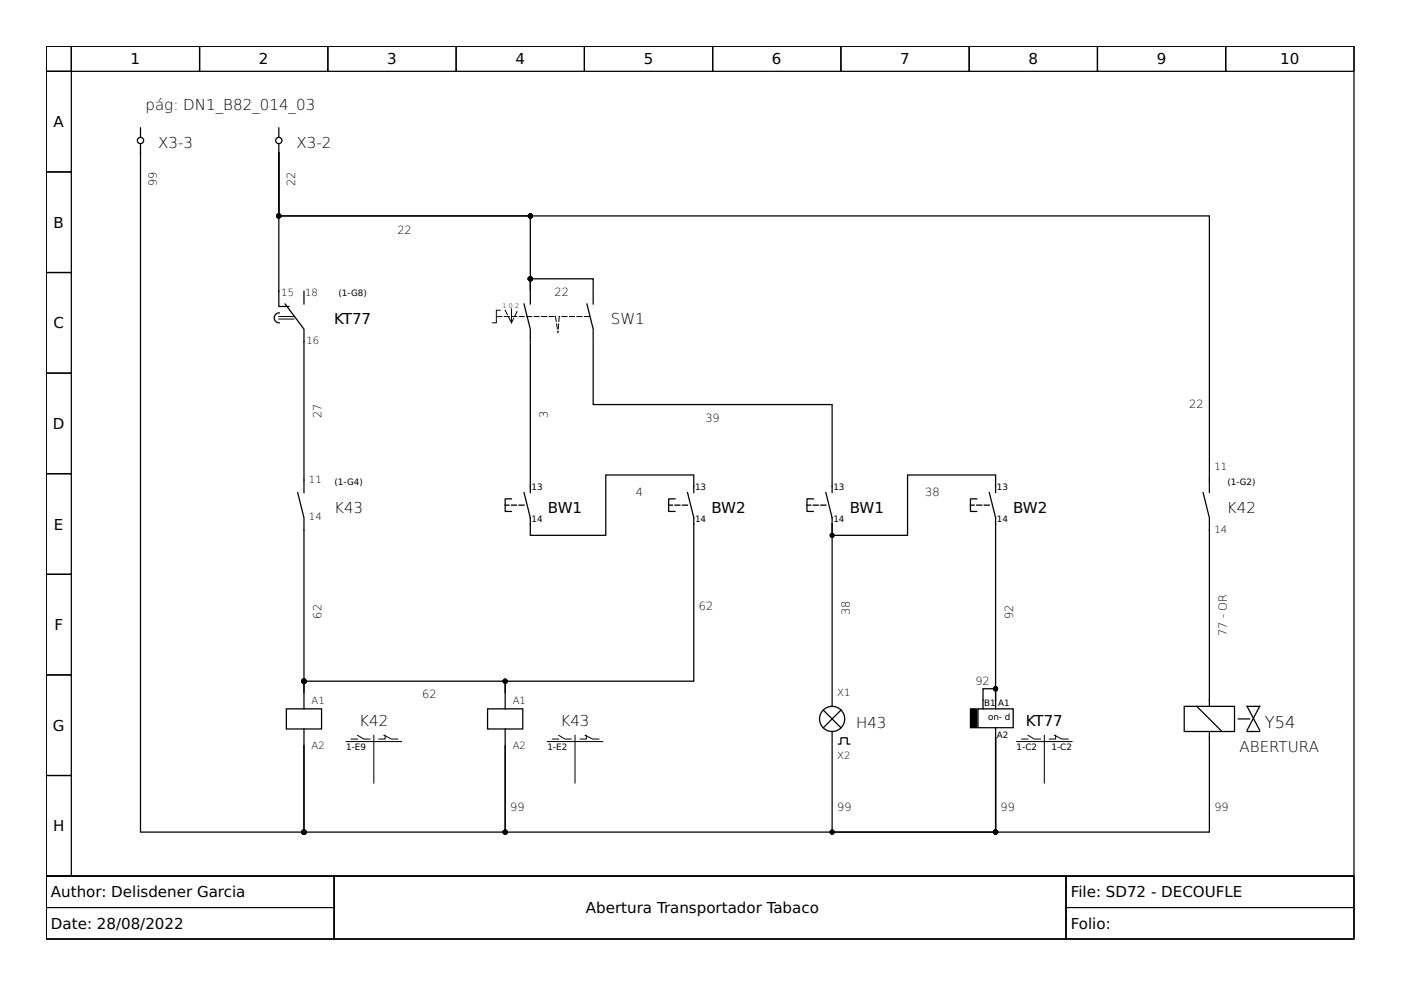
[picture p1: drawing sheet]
<svg xmlns="http://www.w3.org/2000/svg" width="297mm" height="210mm" viewBox="0 0 297 210" stroke-linecap="round" stroke-linejoin="round" font-family="sans-serif">
<g fill="none" stroke="#000" stroke-width=".26">
<path d="M9.8 9.8h277.3v176h-277.3zM9.8 9.8h5.3v5.3h-5.3zM9.8 15.1h5.3v21.4h-5.3zM15.1 9.8h27.2v5.3h-27.2zM42.3 9.8h27.2v5.3h-27.2zM69.5 9.8h27.2v5.3h-27.2zM96.7 9.8h27.2v5.3h-27.2zM123.9 9.8h27.2v5.3h-27.2zM151.1 9.8h27.2v5.3h-27.2zM178.3 9.8h27.2v5.3h-27.2zM205.5 9.8h27.2v5.3h-27.2zM232.7 9.8h27.2v5.3h-27.2z"/>
<path d="M259.9 9.8h27.2v5.3h-27.2zM9.8 36.5h5.3v21.3h-5.3zM9.8 57.8h5.3v21.3h-5.3zM9.8 79.1h5.3v21.3h-5.3zM9.8 100.4h5.3v21.4h-5.3zM9.8 121.8h5.3v21.3h-5.3zM9.8 143.1h5.3v21.3h-5.3zM9.8 164.4h5.3v21.4h-5.3zM9.8 185.8h277.3v13.3h-277.3z"/>
</g>
<g fill="none" stroke="#000" stroke-width=".21">
<path d="M59.1 67.6h3.2M59.1 67.1h3.2M106 65.8h-.8v2.6h-.8M108.4 65.5v2.9M73.4 157.2h11.7M74.5 156.7h1.3M75.8 155.9l1.3 .8h1.4M79.3 155.9v10.1M81.4 155.9l1.6 .8h1.3M81.7 155.9v.8h-1.4M116.1 157.2h11.7M117.1 156.7h1.4"/>
<path d="M118.5 155.9l1.3 .8h1.3M121.9 155.9v10.1M124 155.9l1.6 .8h1.4M124.3 155.9v.8h-1.3M215.6 157.2h11.7M216.6 156.7h1.4M218 155.9l1.3 .8h1.3M221.4 155.9v10.1M223.5 155.9l1.6 .8h1.4M223.8 155.9v.8h-1.3M9.8 185.8h61v6.6h-61zM9.8 192.4h61v6.7h-61z"/>
<path d="M70.8 185.8h155.2v13.3h-155.2zM226 185.8h61.1v6.6h-61.1zM226 192.4h61.1v6.7h-61.1z"/>
</g>
<g fill="none" stroke="#000" stroke-width=".27">
<path d="M29.8 30.6v145.8h34.6v-18.4v18.4h42.7v-18.4v18.4h104v-20M29.8 27.1v1.9M59.1 27.1v1.9M59.1 30.6v1.9M59.1 32.5v32.5h2.1M59.1 32.5v13.3h53.3v15.7v-2.4h13.4v2.4M59.1 32.5v13.3h197.3v58.6M59.2 66.3a1.07 1.07 0 0 0-1.1 1.1 1.07 1.07 0 0 0 1.1 1.1M60.4 64.4l4 5.4v34.6M64.4 61.8v2.6M111.1 64.4l1.3 5.4v2.6M112.4 61.8v2.6"/>
<path d="M112.4 72.7v31.7M124.4 64.4l1.4 5.4v2.6M125.8 61.8v2.6M125.8 72.7v13.1h50.6v18.6M63.1 104.4l1.3 5.4v37v-2.4h42.7v2.4v-2.4h40v-34.6l-1.3-5.4M108.4 105.8h-1.3v2.6h1.3M111.1 104.4l1.3 5.4v3.7h16v-12.8h18.7v3.7M143.1 105.8h-1.3v2.6h1.3M172.4 105.8h-1.3v2.6h1.3M175.1 104.4l1.3 5.4v1.3M176.4 111.1v35.7M207.1 105.8h-1.3v2.6h1.3"/>
<path d="M209.8 104.4l1.3 5.4v38.6M211.1 104.4v-3.7h-18.7v12.8h-16v-2.4M255.1 104.4l1.3 5.4v40M60.7 150.3h7.5v4.3h-7.5zM64.4 147.1v3.2M64.4 154.6v3.2M103.4 150.3h7.4v4.3h-7.4zM107.1 147.1v3.2M107.1 154.6v3.2M174.6 150.6l3.7 3.7M176.4 147.1v2.7M176.4 155.1v2.7"/>
<path d="M177.8 157.8h.5v-1.4h1.3v1.4h.6M178.3 150.6l-3.7 3.7M207.4 150.3h7.4v4h-7.4zM211.1 148.4v1.9M211.1 154.3v2.1M211.1 148.4v-2.4h-2.7v4.3M211.1 156.4v20h-34.7v-18.4M251.1 149.8h10.6v5.3h-10.6zM253.7 149.8l5.4 5.3M256.4 155.1v21.3h-45.3v-20M262.5 152.4h2.4M264.4 154.8l2.7-5h-2.7l2.7 5"/>
<path d="M264.4 155.1h2.7"/>
<circle cx="29.8" cy="29.8" r=".67"/>
<circle cx="59.1" cy="29.8" r=".67"/>
<circle cx="176.4" cy="152.4" r="2.67"/>
</g>
<g fill="#000" stroke="#000" stroke-width=".27">
<path d="M205.8 150.3h1.3v4h-1.3z" fill-rule="evenodd"/>
<circle cx="59.1" cy="45.8" r=".4"/>
<circle cx="112.4" cy="45.8" r=".4"/>
<circle cx="112.4" cy="59.1" r=".4"/>
<circle cx="176.4" cy="113.5" r=".4"/>
<circle cx="64.4" cy="144.4" r=".4"/>
<circle cx="107.1" cy="144.4" r=".4"/>
<circle cx="211.1" cy="146" r=".4"/>
<circle cx="64.4" cy="176.4" r=".4"/>
<circle cx="107.1" cy="176.4" r=".4"/>
<circle cx="176.4" cy="176.4" r=".4"/>
<circle cx="211.1" cy="176.4" r=".4"/>
</g>
<path d="M111.1 107.1h-4M145.8 107.1h-4M175.1 107.1h-4M209.8 107.1h-4" fill="none" stroke="#000" stroke-width=".27" stroke-dasharray="1.1 .5"/>
<path d="M107.1 65.8l1.3 2.6M108.4 68.4l1.4-2.6M117.5 67.1h-12M117.8 67.1l.5 3.5M118.6 67.1l-.3 3.2M125 67.1h-6.4" fill="none" stroke="#000" stroke-width=".21" stroke-dasharray="1.1 .5"/>
<text font-size="3.5" x="268.1" y="154.3">Y54</text>
<g font-size="3.2">
<text x="27.7" y="13.7">1</text>
<text x="54.9" y="13.7">2</text>
<text x="82.1" y="13.7">3</text>
<text x="109.3" y="13.7">4</text>
<text x="136.5" y="13.7">5</text>
<text x="163.7" y="13.7">6</text>
<text x="190.9" y="13.7">7</text>
<text x="218.1" y="13.7">8</text>
<text x="245.3" y="13.7">9</text>
<text x="271.4" y="13.7">10</text>
<text x="30.9" y="23.4">pág: DN1_B82_014_03</text>
<text x="11.4" y="27">A</text>
<text x="33.5" y="31.4">X3-3</text>
<text x="62.8" y="31.4">X3-2</text>
<text x="11.4" y="48.3">B</text>
<text x="11.3" y="69.6">C</text>
<text x="70.8" y="68.7">KT77</text>
<text x="129.5" y="68.7">SW1</text>
<text x="11.2" y="91">D</text>
<text x="11.4" y="112.3">E</text>
<text x="70.8" y="108.7">K43</text>
<text x="116.2" y="108.7">BW1</text>
<text x="150.8" y="108.7">BW2</text>
<text x="180.2" y="108.7">BW1</text>
<text x="214.8" y="108.7">BW2</text>
<text x="260.1" y="108.7">K42</text>
<text x="11.5" y="133.6">F</text>
<text x="11.2" y="155">G</text>
<text x="76.2" y="154">K42</text>
<text x="118.8" y="154">K43</text>
<text x="181.5" y="154.4">H43</text>
<text x="217.5" y="154">KT77</text>
<text x="262.8" y="159.4">ABERTURA</text>
<text x="11.3" y="176.3">H</text>
<text x="10.8" y="190.3">Author: Delisdener Garcia</text>
<text x="227" y="190.3">File: SD72 - DECOUFLE</text>
<text x="10.8" y="197">Date: 28/08/2022</text>
<text x="124.2" y="193.6">Abertura Transportador Tabaco</text>
<text x="227" y="197">Folio:</text>
</g>
<g font-size="2.4">
<text x="33.3" y="39.4" transform="rotate(-90 33.3 39.4)">99</text>
<text x="62.6" y="39.4" transform="rotate(-90 62.6 39.4)">22</text>
<text x="84.3" y="49.5">22</text>
<text x="117.6" y="62.8">22</text>
<text x="68.2" y="88.6" transform="rotate(-90 68.2 88.6)">27</text>
<text x="116.2" y="88.7" transform="rotate(-90 116.2 88.7)">3</text>
<text x="149.6" y="89.5">39</text>
<text x="252.1" y="86.6">22</text>
<text x="134.8" y="105.2">4</text>
<text x="196.2" y="105.2">38</text>
<text x="68.2" y="131.2" transform="rotate(-90 68.2 131.2)">62</text>
<text x="148.2" y="129.2">62</text>
<text x="180.2" y="130.5" transform="rotate(-90 180.2 130.5)">38</text>
<text x="214.8" y="131.3" transform="rotate(-90 214.8 131.3)">92</text>
<text x="260.1" y="134.9" transform="rotate(-90 260.1 134.9)">77 - OR</text>
<text x="89.5" y="147.9">62</text>
<text x="206.8" y="145.2">92</text>
<text x="108.2" y="171.9">99</text>
<text x="177.5" y="171.9">99</text>
<text x="212.2" y="171.9">99</text>
<text x="257.5" y="171.9">99</text>
</g>
<g font-size="2.1">
<text x="59.6" y="62.8">15</text>
<text x="64.7" y="62.8">18</text>
<text x="65" y="73">16</text>
<text x="257.5" y="99.6">11</text>
<text x="65.5" y="102.3">11</text>
<text x="65.5" y="110.3">14</text>
<text x="257.5" y="113">14</text>
<text x="66" y="149.2">A1</text>
<text x="108.7" y="149.2">A1</text>
<text x="177.5" y="147.6">X1</text>
<text x="66" y="158.8">A2</text>
<text x="108.7" y="158.8">A2</text>
<text x="177.5" y="161">X2</text>
</g>
<g font-size="1.9">
<text x="71.8" y="62.8">(1-G8)</text>
<text x="70.9" y="102.8">(1-G4)</text>
<text x="112.7" y="103.9">13</text>
<text x="147.4" y="103.9">13</text>
<text x="176.7" y="103.9">13</text>
<text x="211.4" y="103.9">13</text>
<text x="260.2" y="102.8">(1-G2)</text>
<text x="112.7" y="110.6">14</text>
<text x="147.4" y="110.6">14</text>
<text x="176.7" y="110.6">14</text>
<text x="211.4" y="110.6">14</text>
<text x="208.7" y="149.8">B1 A1</text>
<text x="209.5" y="152.7">on- d</text>
<text x="73.4" y="159.1">1-E9</text>
<text x="116.1" y="159.1">1-E2</text>
<text x="211.4" y="156.4">A2</text>
<text x="215.6" y="159.1">1-C2</text>
<text x="222.9" y="159.1">1-C2</text>
</g>
<g font-size="1.3">
<text x="106.6" y="65.2">1</text>
<text x="107.9" y="65.2">0</text>
<text x="109.2" y="65.2">2</text>
</g>
</svg>
